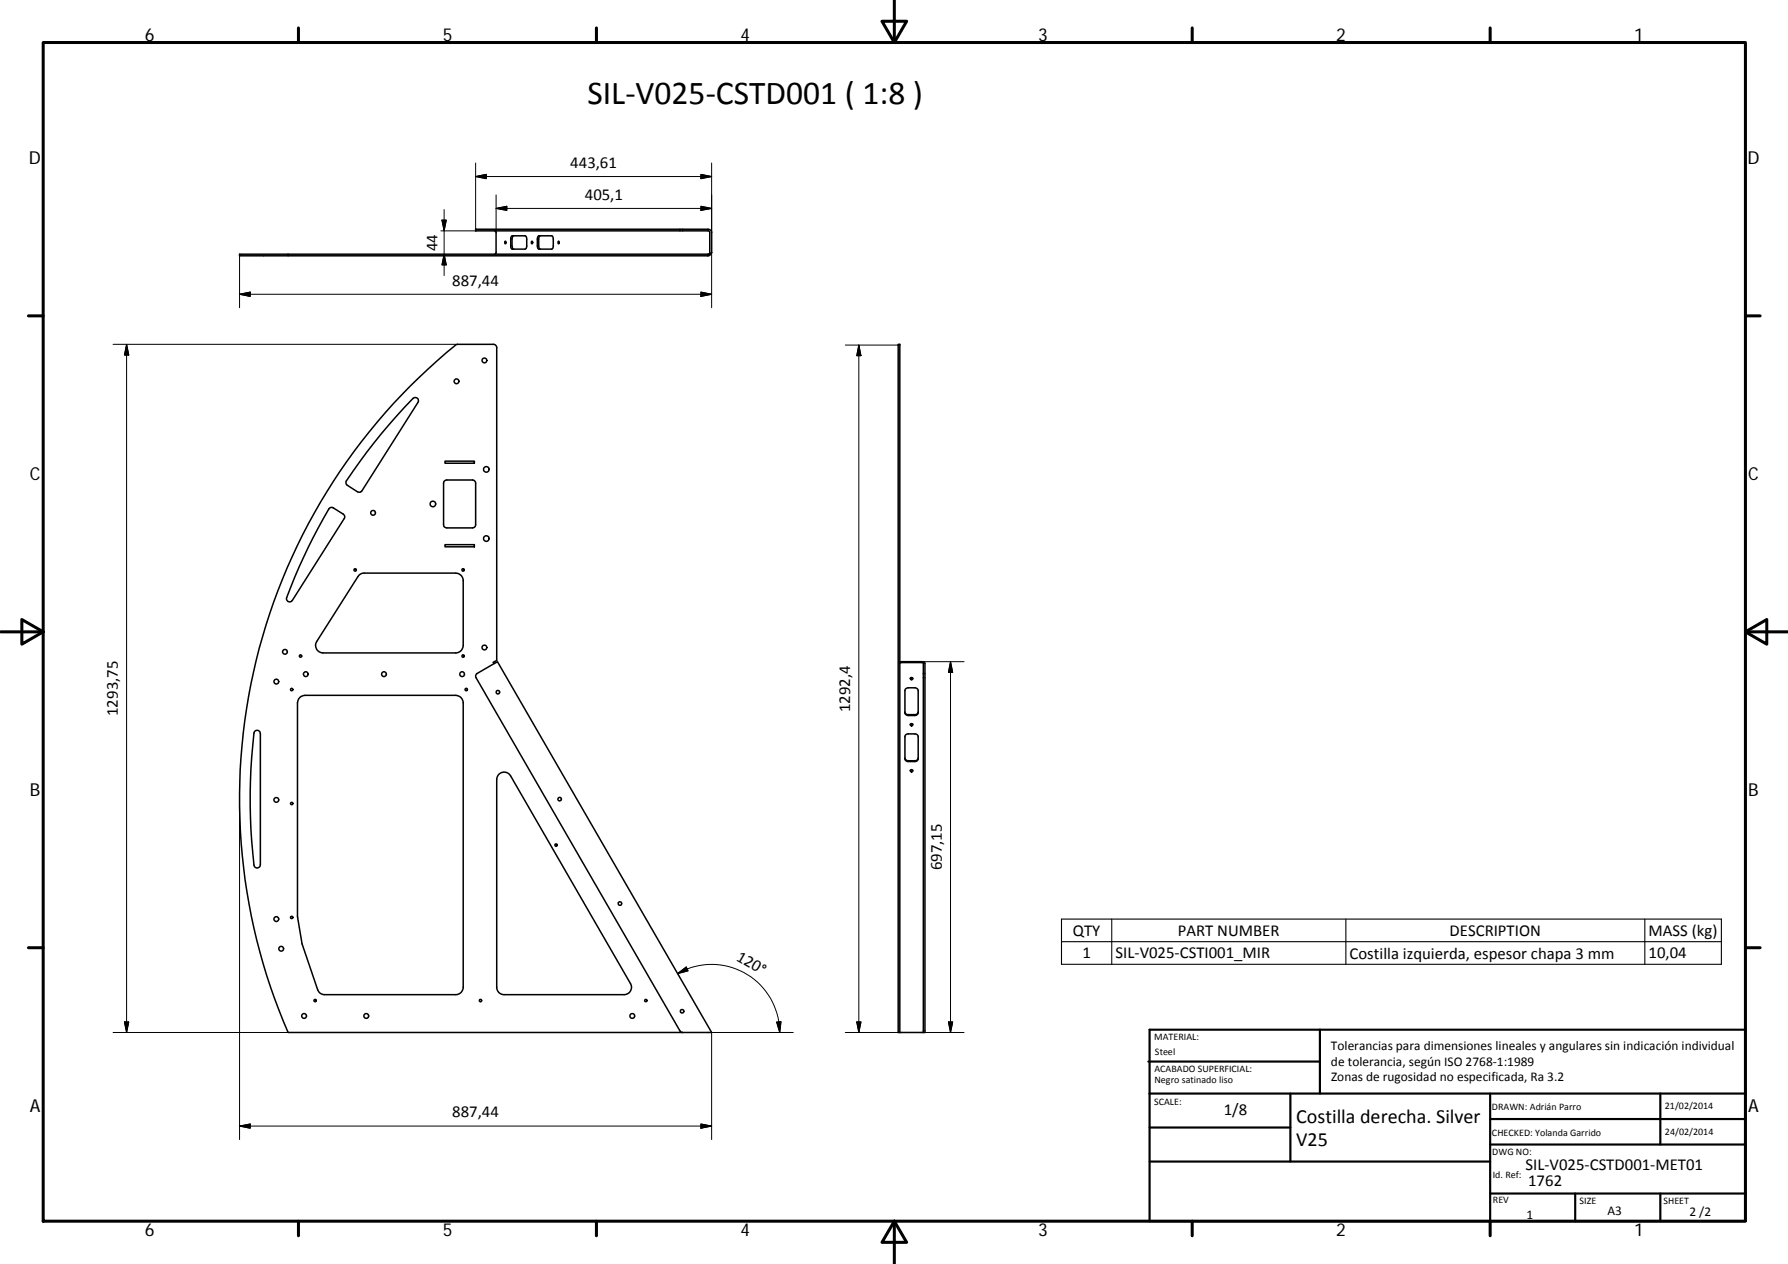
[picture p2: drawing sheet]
<svg xmlns="http://www.w3.org/2000/svg" width="420mm" height="297mm" viewBox="0 0 420 297" stroke-linecap="round" stroke-linejoin="round" font-family="sans-serif">
<g fill="none" stroke="#000" stroke-width=".36">
<path d="M67.7 59.7v.4M116.2 54.3l.4 .3v4.8l-.4 .3M118.7 56.7a.28 .28 0 0 1 .2 .3 .28 .28 0 0 1-.2 .3zM120.2 55.5h3.4l.2 .5v1.8l-.2 .6-3.3 .1-.3-.5v-2zM120.7 55.4l-.3 .2-.1 .6v1.6l.1 .5 .3 .2M124.9 56.7a.28 .28 0 0 1 .3 .3 .28 .28 0 0 1-.3 .3zM126.5 55.5l3.2-.1 .3 .6v2l-.2 .4h-3.3l-.2-.4v-1.8zM127 55.4l-.4 .4v.4v2l.4 .3M131.2 56.7a.28 .28 0 0 1 .2 .3 .28 .28 0 0 1-.2 .3zM167.2 59.4a.98 .98 0 0 1-.8 .7M167.2 59.4l-.4 .3-.4 .1v.3M167.2 59.4v-5l-.2-.3-.6-.2h-54.6v.4h54.7l.3 .3v4.8l-.2 .3h-.2h-110.1v.4h110.1"/>
<path d="M97 93.6a.75 .75 0 0 1 1 0 .75 .75 0 0 1 .2 1l-13.1 20.7-.5 .4-.6-.1-2.5-1.7-.2-.5a116.9 116.9 0 0 1 15.7-19.8zM211.1 80.9h.3v161.7h-.3zM77.4 119.4l.5-.2 .4 .2 2.5 1.5 .2 .8-12.3 19.4a.75 .75 0 0 1-1 .3 .75 .75 0 0 1-.3-1 129.5 129.5 0 0 1 10-21zM104.4 113l.6-.2h6l.7 .4 .1 10.1-.2 .5-.6 .3h-6l-.7-.4-.1-10.1zM104.6 108.4h6.9v.5h-6.9zM84.5 135l.8-.3h21.8a1.79 1.79 0 0 1 1.7 1.7v15.3a1.79 1.79 0 0 1-1.7 1.7h-31.2a1.76 1.76 0 0 1-1.5-2.7zM104.6 128h6.9v.5h-6.9zM112 158.4l4.9-2.9 50.3 87.1h-6.8l-.6-.3-47.9-83-.1-.6zM116.1 156l-.2-.4 .8-.4v-73.7l-.4-.5-.3-.1h-8.6a137.2 137.2 0 0 0-39.7 161.7h92.7M211.4 155.5h5.2h.4l.3 .4v86.7h-.3M211.4 155.9l.3-.2h4.9l.4 .2v86.7M213.9 159.4l.3 .2 .3-.2"/>
<path d="M59.8 171.9a.77 .77 0 0 1 .9-.2 .77 .77 0 0 1 .5 .7v30.8a.75 .75 0 0 1-.7 .8 .75 .75 0 0 1-.8-.7 126.9 126.9 0 0 1 .1-31.4zM70.5 163.8l1.2-.4h35.4a1.79 1.79 0 0 1 1.7 1.8v66.8a1.76 1.76 0 0 1-1.7 1.7h-30.8l-.9-.2-.6-.6-3.8-11.1-1.1-6.5v-50.1l.3-.9zM212.7 178.1l.2 .5 .5 .2h1.8l.5-.3 .1-.4M212.7 167.3v.3l.5 .3h1.8l.5-.1 .3-.5M212.9 172.7l.5-.2h1.6l.4 .1 .3 .3 .1 5.4-.4 .6h-2.2l-.5-.4v-5.4zM212.9 161.8l.5-.2h1.6l.4 .1 .3 .4 .1 5.4-.4 .5-2 .1-.5-.2-.2-.2v-5.4zM213.9 170.2l.3 .2 .3-.2M117.1 182.1a1.74 1.74 0 0 1 2.9 .2l28.2 48.8a1.74 1.74 0 0 1-1.5 2.6h-28.2a1.72 1.72 0 0 1-1.8-1.7v-48.8zM213.9 181l.2 .2 .4-.2M211.4 242.6h5.6"/>
<circle cx="107.3" cy="89.6" r=".57"/>
<circle cx="113.9" cy="84.7" r=".56"/>
<circle cx="101.7" cy="118.4" r=".65"/>
<circle cx="114.3" cy="110.3" r=".65"/>
<circle cx="83.5" cy="133.9" r=".28"/>
<circle cx="87.7" cy="120.5" r=".56"/>
<circle cx="108.8" cy="133.9" r=".29"/>
<circle cx="114.3" cy="126.6" r=".65"/>
<circle cx="67" cy="153.2" r=".56"/>
<circle cx="70.6" cy="154.2" r=".28"/>
<circle cx="71.9" cy="158.4" r=".56"/>
<circle cx="90.2" cy="158.4" r=".56"/>
<circle cx="108.6" cy="158.4" r=".56"/>
<circle cx="108.8" cy="154.2" r=".29"/>
<circle cx="113.9" cy="152.2" r=".56"/>
<circle cx="214.2" cy="159.4" r=".28"/>
<circle cx="64.9" cy="160.2" r=".56"/>
<circle cx="68.5" cy="162" r=".29"/>
<circle cx="109.6" cy="162" r=".29"/>
<circle cx="117" cy="162.7" r=".41"/>
<circle cx="214.2" cy="170.3" r=".29"/>
<circle cx="64.9" cy="188" r=".56"/>
<circle cx="68.5" cy="188.8" r=".28"/>
<circle cx="130.7" cy="198.6" r=".28"/>
<circle cx="131.5" cy="187.8" r=".41"/>
<circle cx="214.2" cy="181.1" r=".29"/>
<circle cx="64.9" cy="216" r=".56"/>
<circle cx="68.5" cy="215.6" r=".28"/>
<circle cx="145.7" cy="212.3" r=".42"/>
<circle cx="66.1" cy="223" r=".56"/>
<circle cx="71.5" cy="238.7" r=".56"/>
<circle cx="74.1" cy="235.1" r=".27"/>
<circle cx="86.1" cy="238.7" r=".56"/>
<circle cx="112.9" cy="235.1" r=".28"/>
<circle cx="148.6" cy="238.7" r=".56"/>
<circle cx="151.8" cy="235.1" r=".28"/>
<circle cx="160.3" cy="237.6" r=".4"/>
</g>
<g fill="none" stroke="#000" stroke-width=".71">
<path d="M10.1 10h400.1v277h-400.1zM70.1 6.6v3.4M140.2 6.6v3.4M207.3 5h5.8l-2.9 5zM210.2 0v10M280.2 6.6v3.4M350.2 6.6v3.4M6.7 74.2h3.4M410.2 74.2h3.4M.2 148.5h9.9M5.1 145.6l5 2.9-5 2.9zM410.2 148.5l5-2.9v5.8z"/>
<path d="M410.2 148.5h9.9M6.7 222.7h3.4M410.2 222.7h3.4M70.1 287v3.4M140.2 287v3.4M210.2 287l2.9 5h-5.8zM210.2 287v10M280.2 287v3.4M350.2 287v3.4"/>
</g>
<g fill="none" stroke="#000" stroke-width=".51">
<path d="M269.8 249.5h40.4M270.1 257h140.1M270.1 242h140.1v45h-140.1zM303.2 257v16M310.2 242v15M350.2 257v30M390.2 257v12M270.1 273h80.1M270.1 265h33.1M350.2 269h60M350.2 263h60M350.2 280.5h60"/>
<path d="M370.2 280.5v6.5M390.2 280.5v6.5"/>
</g>
<path d="M249.4 216h155.1v10.6h-155.1zM261.2 216v10.6M316.3 216v10.6M386.5 216v10.6M249.4 221.3h155.1" fill="none" stroke="#000" stroke-width=".25"/>
<g fill="none" stroke="#000" stroke-width=".23">
<path d="M111.8 38.3v15.6M167.2 38.3v16.3M103.6 54.3h8.3M103.9 51.7h1l-.5 2.6zM104.4 49.3v15.4M104.4 59.7l.5 2.6h-1zM111.8 41.5l2.5-.5v1zM111.8 41.5h55.4M116.6 45.8v8.8M116.6 49l2.5-.5v.9zM116.6 49h50.6M164.7 41l2.5 .5-2.5 .5z"/>
<path d="M164.7 48.5l2.5 .5-2.5 .4zM167.2 59.4v12.9M56.3 69.2l2.5-.6v1.1zM56.3 69.2h110.9M56.3 60.1v12.2M164.7 68.6l2.5 .6-2.5 .5zM26.6 80.9h80.9M29.7 80.9l.6 2.5h-1.1zM29.7 80.9v161.7M198.6 81.1h12.8M201.8 81.1v161.5M201.8 81.1l.5 2.5h-1z"/>
<path d="M216.6 155.5h9.9M223.4 155.5v87.1M223.4 155.5l.5 2.5h-1zM56.3 187.8v80M159.2 228.8l2.1-1.6 .4 1zM159.2 228.8a16 16 0 0 1 24 13.8M26.6 242.6h41.1M29.2 240.2h1.1l-.6 2.4zM166.4 242.6h20M167.2 242.6v25.2M182.5 240.2l1-.1-.3 2.5zM198.6 242.6h13.2"/>
<path d="M201.3 240.2h1l-.5 2.4zM216.6 242.6h9.9M222.9 240.2h1l-.5 2.4zM56.3 264.6l2.5-.5v1zM56.3 264.6h110.9M164.7 264.1l2.5 .5-2.5 .5z"/>
</g>
<g fill="#000" stroke="#000" stroke-width=".23">
<path d="M103.9 51.7h1l-.5 2.6zM111.8 41.5l2.5-.5v1zM116.6 49l2.5-.5v.9zM164.7 41l2.5 .5-2.5 .5zM164.7 48.5l2.5 .5-2.5 .4zM56.3 69.2l2.5-.6v1.1zM104.4 59.7l.5 2.6h-1zM164.7 68.6l2.5 .6-2.5 .5zM29.7 80.9l.6 2.5h-1.1zM201.8 81.1l.5 2.5h-1zM223.4 155.5l.5 2.5h-1zM159.2 228.8l2.1-1.6 .4 1z"/>
<path d="M29.2 240.2h1.1l-.6 2.4zM182.5 240.2l1-.1-.3 2.5zM201.3 240.2h1l-.5 2.4zM222.9 240.2h1l-.5 2.4zM56.3 264.6l2.5-.5v1zM164.7 264.1l2.5 .5-2.5 .5z"/>
</g>
<text font-size="7.9" x="138" y="24.5">SIL‐V025‐CSTD001 ( 1:8 )</text>
<g font-size="4.7">
<text x="304.6" y="263.9">Costilla derecha. Silver</text>
<text x="304.6" y="269.3">V25</text>
</g>
<g font-size="4.2">
<text x="34" y="9.6">6</text>
<text x="104" y="9.6">5</text>
<text x="174" y="9.6">4</text>
<text x="244" y="9.6">3</text>
<text x="314" y="9.6">2</text>
<text x="384" y="9.6">1</text>
<text x="6.8" y="38.7">D</text>
<text x="410.6" y="38.7">D</text>
<text x="7" y="112.9">C</text>
<text x="410.8" y="112.9">C</text>
<text x="7" y="187.1">B</text>
<text x="410.8" y="187.1">B</text>
<text x="7" y="261.3">A</text>
<text x="410.8" y="261.3">A</text>
<text x="34" y="290.4">6</text>
<text x="104" y="290.4">5</text>
<text x="174" y="290.4">4</text>
<text x="244" y="290.4">3</text>
<text x="314" y="290.4">2</text>
<text x="384" y="290.4">1</text>
</g>
<g font-size="3.9">
<text x="134" y="39.4">443,61</text>
<text x="137.4" y="46.9">405,1</text>
<text x="102.8" y="59" transform="rotate(-90 102.8 59)">44</text>
<text x="106.3" y="67.1">887,44</text>
<text x="199.8" y="167.3" transform="rotate(-90 199.8 167.3)">1292,4</text>
<text x="27.7" y="168.2" transform="rotate(-90 27.7 168.2)">1293,75</text>
<text x="221.3" y="204.5" transform="rotate(-90 221.3 204.5)">697,15</text>
<text x="252.1" y="219.9">QTY</text>
<text x="276.8" y="219.9">PART NUMBER</text>
<text x="340.6" y="219.9">DESCRIPTION</text>
<text x="387.4" y="220">MASS (kg)</text>
<text x="172.8" y="225.6" transform="rotate(30 172.8 225.6)">120°</text>
<text x="254.3" y="225.2">1</text>
<text x="262.1" y="225.2">SIL‐V025‐CSTI001_MIR</text>
<text x="317.2" y="225.3">Costilla izquierda, espesor chapa 3 mm</text>
<text x="387.4" y="225.2">10,04</text>
<text x="106.3" y="262.6">887,44</text>
<text x="287.6" y="262">1/8</text>
<text x="358.5" y="274.9">SIL‐V025‐CSTD001‐MET01</text>
<text x="359.1" y="278.6">1762</text>
</g>
<g font-size="3.1">
<text x="312.8" y="246.8">Tolerancias para dimensiones lineales y angulares sin indicación individual</text>
<text x="312.8" y="250.4">de tolerancia, según ISO 2768‐1:1989</text>
<text x="312.8" y="254">Zonas de rugosidad no especificada, Ra 3.2</text>
<text x="358.7" y="286.4">1</text>
<text x="377.7" y="285.6">A3</text>
<text x="397" y="285.9">2 /2</text>
</g>
<g font-size="2.4">
<text x="271.2" y="244.4">MATERIAL:</text>
<text x="271.3" y="251.9">ACABADO SUPERFICIAL:</text>
<text x="271.4" y="247.9">Steel</text>
<text x="271.3" y="254.6">Negro satinado liso</text>
<text x="271.2" y="259.7">SCALE:</text>
<text x="350.6" y="260.9">DRAWN: Adrián Parro</text>
<text x="391.2" y="260.6">21/02/2014</text>
<text x="350.6" y="267">CHECKED: Yolanda Garrido</text>
<text x="391.2" y="266.6">24/02/2014</text>
<text x="350.7" y="271.4">DWG NO:</text>
<text x="350.8" y="276.8">Id. Ref:</text>
<text x="350.8" y="282.8">REV</text>
<text x="371.2" y="282.9">SIZE</text>
<text x="390.9" y="282.9">SHEET</text>
</g>
</svg>
